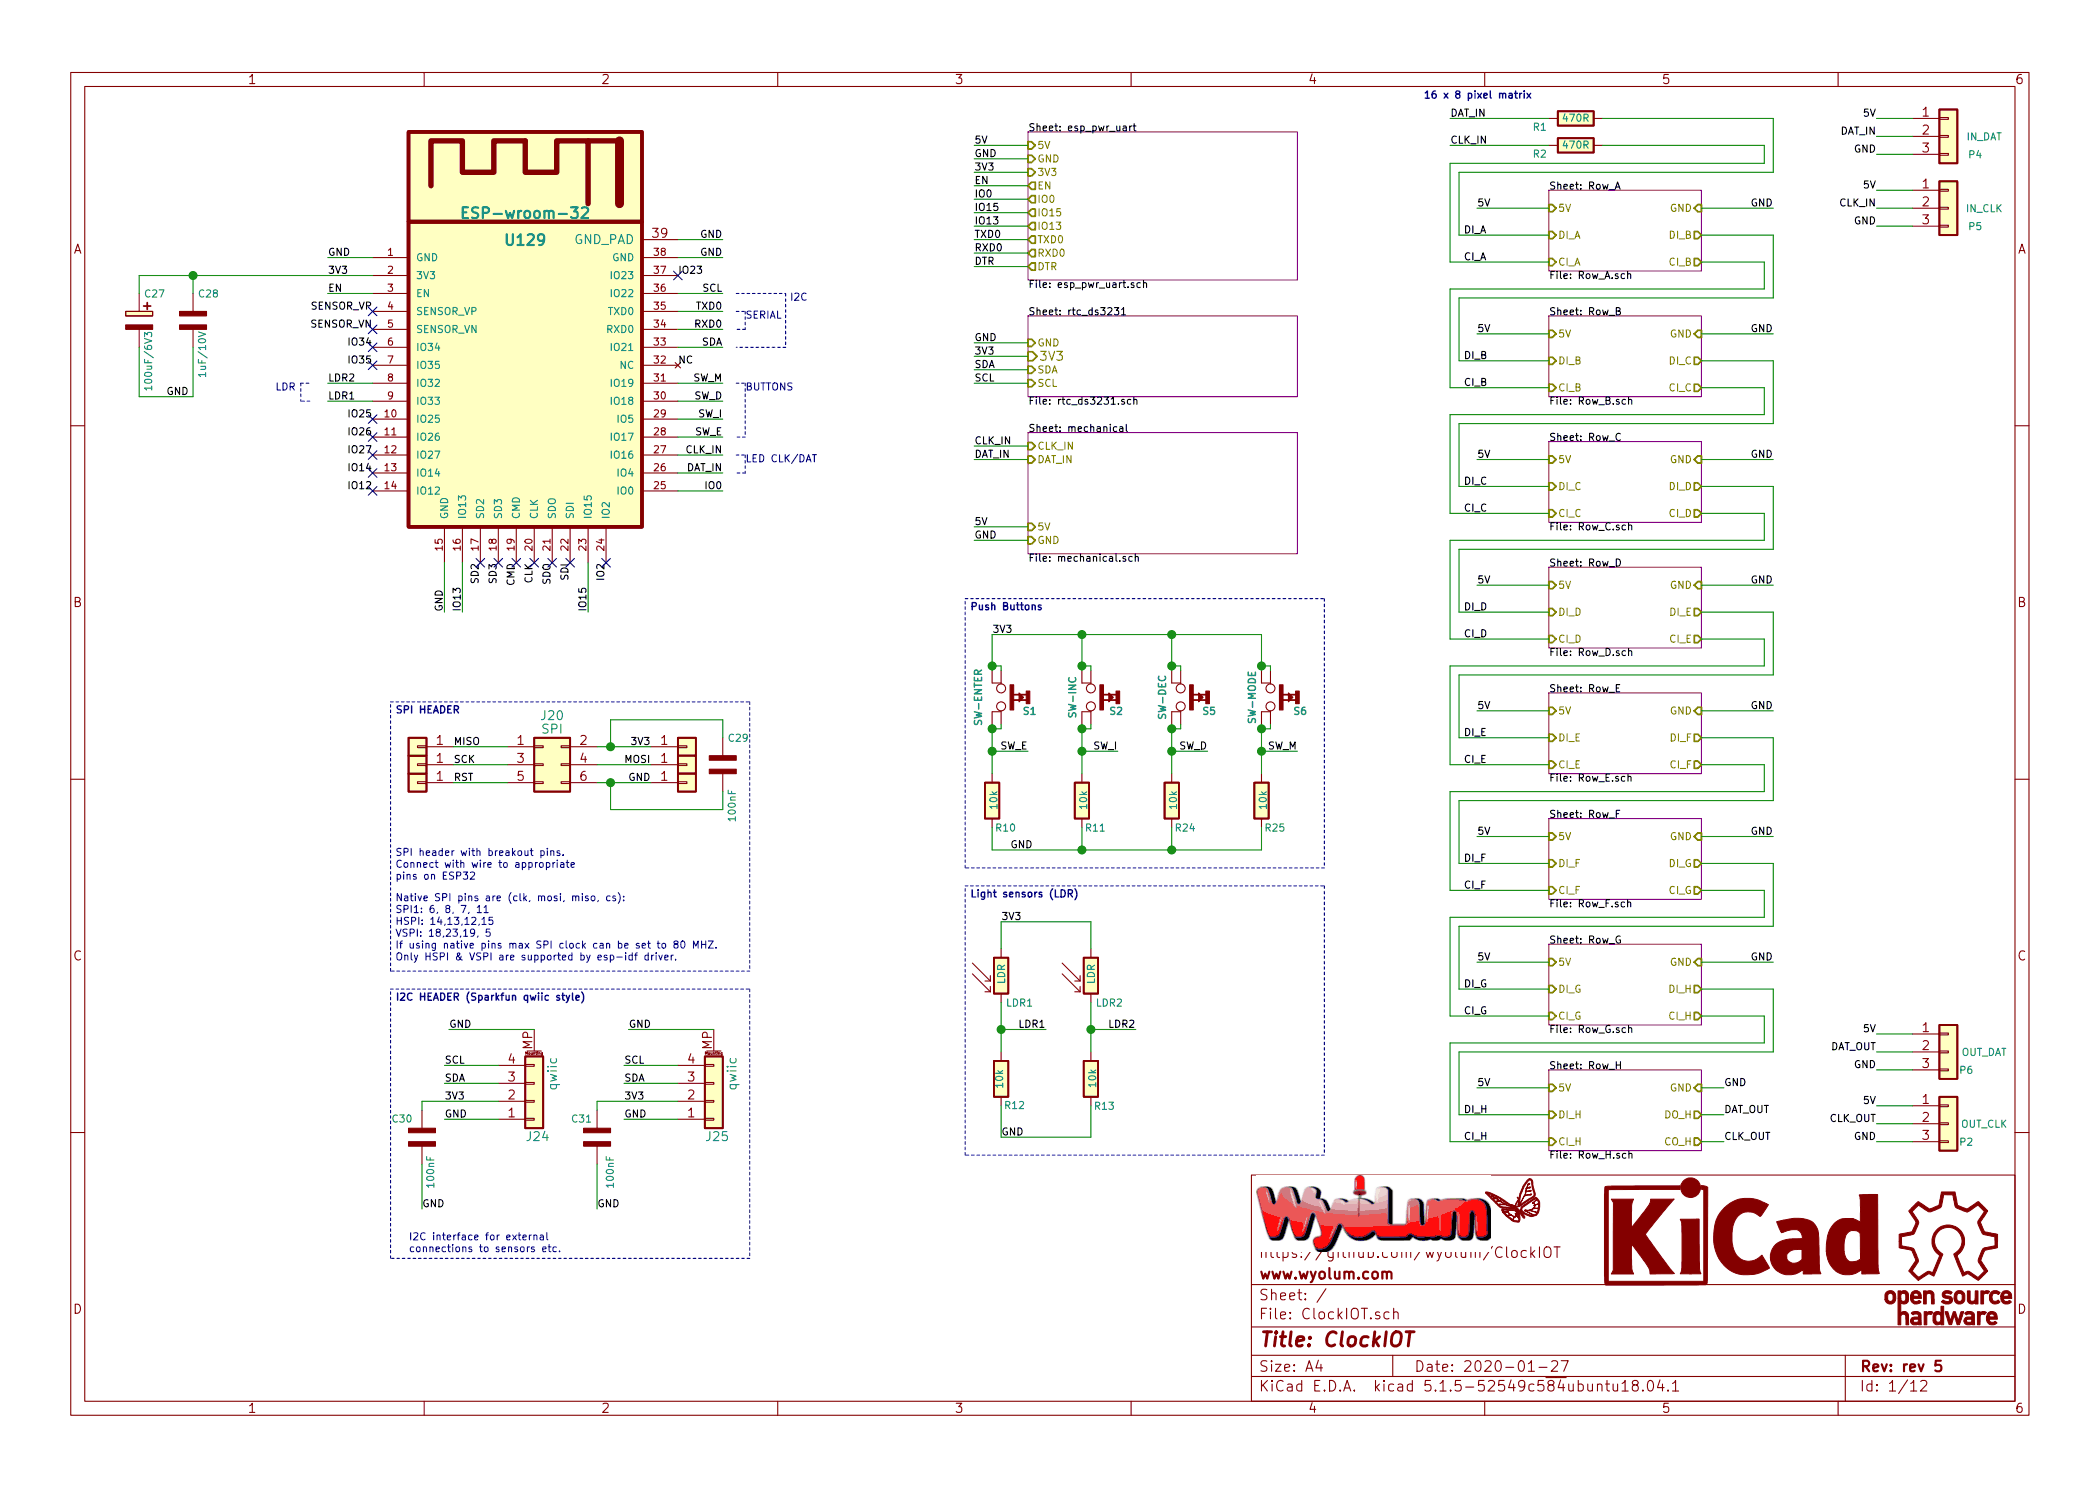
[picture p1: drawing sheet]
EESchema Schematic File Version 4
EELAYER 30 0
EELAYER END
$Descr A4 11693 8268
encoding utf-8
Sheet 1 12
Title "ClockIOT"
Date "2020-01-27"
Rev "rev 5"
Comp "www.wyolum.com"
Comment1 "https://github.com/wyolum/ClockIOT"
Comment2 ""
Comment3 ""
Comment4 ""
$EndDescr
$Sheet
S 8625 1050 850  450 
U 511688A7
F0 "Row_A" 40
F1 "Row_A.sch" 40
F2 "GND" I R 9475 1150 40 
F3 "DI_A" I L 8625 1300 40 
F4 "5V" I L 8625 1150 40 
F5 "CI_A" I L 8625 1450 40 
F6 "CI_B" O R 9475 1450 40 
F7 "DI_B" O R 9475 1300 40 
$EndSheet
Text Label 8225 1150 0    40   ~ 0
5V
Text Label 9875 1150 2    40   ~ 0
GND
$Sheet
S 8625 1750 850  450 
U 54253F7B
F0 "Row_B" 40
F1 "Row_B.sch" 40
F2 "GND" I R 9475 1850 40 
F3 "DI_B" I L 8625 2000 40 
F4 "5V" I L 8625 1850 40 
F5 "CI_B" I L 8625 2150 40 
F6 "CI_C" O R 9475 2150 40 
F7 "DI_C" O R 9475 2000 40 
$EndSheet
$Sheet
S 8625 2450 850  450 
U 542543F1
F0 "Row_C" 40
F1 "Row_C.sch" 40
F2 "GND" I R 9475 2550 40 
F3 "DI_C" I L 8625 2700 40 
F4 "5V" I L 8625 2550 40 
F5 "CI_C" I L 8625 2850 40 
F6 "CI_D" O R 9475 2850 40 
F7 "DI_D" O R 9475 2700 40 
$EndSheet
$Sheet
S 8625 3150 850  450 
U 542543F9
F0 "Row_D" 40
F1 "Row_D.sch" 40
F2 "GND" I R 9475 3250 40 
F3 "DI_D" I L 8625 3400 40 
F4 "5V" I L 8625 3250 40 
F5 "CI_D" I L 8625 3550 40 
F6 "CI_E" O R 9475 3550 40 
F7 "DI_E" O R 9475 3400 40 
$EndSheet
$Sheet
S 8625 3850 850  450 
U 54254DD3
F0 "Row_E" 40
F1 "Row_E.sch" 40
F2 "GND" I R 9475 3950 40 
F3 "DI_E" I L 8625 4100 40 
F4 "5V" I L 8625 3950 40 
F5 "CI_E" I L 8625 4250 40 
F6 "CI_F" O R 9475 4250 40 
F7 "DI_F" O R 9475 4100 40 
$EndSheet
$Sheet
S 8625 4550 850  450 
U 54254DE3
F0 "Row_F" 40
F1 "Row_F.sch" 40
F2 "GND" I R 9475 4650 40 
F3 "DI_F" I L 8625 4800 40 
F4 "5V" I L 8625 4650 40 
F5 "CI_F" I L 8625 4950 40 
F6 "CI_G" O R 9475 4950 40 
F7 "DI_G" O R 9475 4800 40 
$EndSheet
$Sheet
S 8625 5250 850  450 
U 54254DF1
F0 "Row_G" 40
F1 "Row_G.sch" 40
F2 "GND" I R 9475 5350 40 
F3 "DI_G" I L 8625 5500 40 
F4 "5V" I L 8625 5350 40 
F5 "CI_G" I L 8625 5650 40 
F6 "CI_H" O R 9475 5650 40 
F7 "DI_H" O R 9475 5500 40 
$EndSheet
$Sheet
S 8625 5950 850  450 
U 54254DF9
F0 "Row_H" 40
F1 "Row_H.sch" 40
F2 "GND" I R 9475 6050 40 
F3 "DI_H" I L 8625 6200 40 
F4 "5V" I L 8625 6050 40 
F5 "CI_H" I L 8625 6350 40 
F6 "CO_H" O R 9475 6350 40 
F7 "DO_H" O R 9475 6200 40 
$EndSheet
Text Notes 7925 550  0    40   ~ 8
16 x 8 pixel matrix
Text Label 4025 1625 2    40   ~ 0
SCL
Text Label 4025 1925 2    40   ~ 0
SDA
Text Label 8150 1300 0    40   ~ 0
DI_A
$Comp
L ClockIOT:R R1
U 1 1
P 8775 650
F 0 "R1" V 8725 850 40  0000 C CNN
F 1 "470R" V 8775 650 40  0000 C CNN
F 2 "ClockIOT_libs:r_0805" V 8705 650 30  0001 C CNN
F 3 "" H 8775 650 30  0000 C CNN
	1    8775 650 
	0    -1   -1   0   
$EndComp
Text Label 8075 650  0    40   ~ 0
DAT_IN
Text Label 4025 2625 2    40   ~ 0
DAT_IN
Text Label 1825 2225 0    40   ~ 0
LDR1
Text Label 1825 2125 0    40   ~ 0
LDR2
Text Label 8225 1850 0    40   ~ 0
5V
Text Label 8225 6050 0    40   ~ 0
5V
Text Label 8225 2550 0    40   ~ 0
5V
Text Label 8225 3250 0    40   ~ 0
5V
Text Label 8225 3950 0    40   ~ 0
5V
Text Label 8225 4650 0    40   ~ 0
5V
Text Label 8225 5350 0    40   ~ 0
5V
Text Label 9875 1850 2    40   ~ 0
GND
Text Label 9600 6050 0    40   ~ 0
GND
Text Label 9875 2550 2    40   ~ 0
GND
Text Label 9875 3250 2    40   ~ 0
GND
Text Label 9875 3950 2    40   ~ 0
GND
Text Label 9875 4650 2    40   ~ 0
GND
Text Label 9875 5350 2    40   ~ 0
GND
$Comp
L ClockIOT:R R24
U 1 1
P 6525 4450
F 0 "R24" H 6600 4300 40  0000 C CNN
F 1 "10k" V 6532 4451 40  0000 C CNN
F 2 "ClockIOT_libs:r_0805" V 6455 4450 30  0001 C CNN
F 3 "" H 6525 4450 30  0000 C CNN
	1    6525 4450
	1    0    0    -1  
$EndComp
$Comp
L ClockIOT:R R25
U 1 1
P 7025 4450
F 0 "R25" H 7100 4300 40  0000 C CNN
F 1 "10k" V 7032 4451 40  0000 C CNN
F 2 "ClockIOT_libs:r_0805" V 6955 4450 30  0001 C CNN
F 3 "" H 7025 4450 30  0000 C CNN
	1    7025 4450
	1    0    0    -1  
$EndComp
Text Label 6725 4175 2    40   ~ 0
SW_D
Text Label 7225 4175 2    40   ~ 0
SW_M
Text Notes 5400 3400 0    40   ~ 8
Push Buttons
Wire Wire Line
	8625 650  8075 650 
Wire Wire Line
	8225 1150 8625 1150
Wire Wire Line
	9875 1150 9475 1150
Wire Wire Line
	8225 1850 8625 1850
Wire Wire Line
	8125 2000 8625 2000
Wire Wire Line
	9875 1850 9475 1850
Wire Wire Line
	8225 3250 8625 3250
Wire Wire Line
	8125 3400 8625 3400
Wire Wire Line
	9875 3250 9475 3250
Wire Wire Line
	9475 3400 9875 3400
Wire Wire Line
	8225 2550 8625 2550
Wire Wire Line
	9875 2550 9475 2550
Wire Wire Line
	9475 2700 9875 2700
Wire Wire Line
	8225 3950 8625 3950
Wire Wire Line
	9875 3950 9475 3950
Wire Wire Line
	9475 4100 9875 4100
Wire Wire Line
	8225 4650 8625 4650
Wire Wire Line
	8125 4800 8625 4800
Wire Wire Line
	9875 4650 9475 4650
Wire Wire Line
	9475 4800 9875 4800
Wire Wire Line
	8225 6050 8625 6050
Wire Wire Line
	9475 6200 9600 6200
Wire Wire Line
	8225 5350 8625 5350
Wire Wire Line
	8125 5500 8625 5500
Wire Wire Line
	9875 5350 9475 5350
Wire Wire Line
	9475 1300 9875 1300
Wire Wire Line
	9875 1300 9875 1650
Wire Wire Line
	9875 1650 8125 1650
Wire Wire Line
	8125 1650 8125 2000
Wire Wire Line
	9475 2000 9875 2000
Wire Wire Line
	9875 2000 9875 2350
Wire Wire Line
	9875 2350 8125 2350
Wire Wire Line
	8125 2350 8125 2700
Wire Wire Line
	8125 2700 8625 2700
Wire Wire Line
	9875 2700 9875 3050
Wire Wire Line
	9875 3050 8125 3050
Wire Wire Line
	8125 3050 8125 3400
Wire Wire Line
	9875 3400 9875 3750
Wire Wire Line
	8125 3750 8125 4100
Wire Wire Line
	9875 4100 9875 4450
Wire Wire Line
	9875 4450 8125 4450
Wire Wire Line
	8125 4450 8125 4800
Wire Wire Line
	9875 4800 9875 5150
Wire Wire Line
	9875 5150 8125 5150
Wire Wire Line
	8125 5150 8125 5500
Wire Wire Line
	9475 5500 9875 5500
Wire Wire Line
	9875 5500 9875 5850
Wire Wire Line
	8125 950  8125 1300
Wire Wire Line
	9875 950  8125 950 
Wire Wire Line
	8925 650  9875 650 
Wire Wire Line
	9875 650  9875 950 
Wire Wire Line
	8125 1300 8625 1300
Wire Wire Line
	9875 3750 8125 3750
Wire Wire Line
	8125 4100 8625 4100
Wire Wire Line
	6525 4025 6525 4050
Wire Wire Line
	7025 4025 7025 4050
Wire Wire Line
	6525 4175 6725 4175
Connection ~ 6525 4175
Wire Wire Line
	7025 4175 7225 4175
Connection ~ 7025 4175
Wire Wire Line
	7025 4725 7025 4600
Wire Wire Line
	5525 4725 6025 4725
Wire Wire Line
	6525 4725 6525 4600
Wire Wire Line
	6525 3525 6525 3700
Wire Wire Line
	5525 3525 6025 3525
Wire Wire Line
	7025 3525 7025 3700
$Comp
L ClockIOT:R R12
U 1 1
P 5575 6000
F 0 "R12" H 5500 6150 40  0000 C CNN
F 1 "10k" V 5582 6001 40  0000 C CNN
F 2 "ClockIOT_libs:r_0805" V 5505 6000 30  0001 C CNN
F 3 "" H 5575 6000 30  0000 C CNN
	1    5575 6000
	-1   0    0    1   
$EndComp
Text Label 5825 5725 2    40   ~ 0
LDR1
Text Label 5575 6325 0    40   ~ 0
GND
Wire Wire Line
	5575 5125 5575 5275
Wire Wire Line
	5575 5575 5575 5725
Wire Wire Line
	5575 6150 5575 6325
Wire Wire Line
	5575 5725 5825 5725
Connection ~ 5575 5725
Wire Wire Line
	5575 5125 6075 5125
Wire Wire Line
	5575 6325 6075 6325
$Comp
L ClockIOT:R R13
U 1 1
P 6075 6000
F 0 "R13" H 6150 5850 40  0000 C CNN
F 1 "10k" V 6082 6001 40  0000 C CNN
F 2 "ClockIOT_libs:r_0805" V 6005 6000 30  0001 C CNN
F 3 "" H 6075 6000 30  0000 C CNN
	1    6075 6000
	1    0    0    -1  
$EndComp
Text Label 6325 5725 2    40   ~ 0
LDR2
Wire Wire Line
	6075 5125 6075 5275
Wire Wire Line
	6075 5575 6075 5725
Wire Wire Line
	6075 6325 6075 6150
Wire Wire Line
	6075 5725 6325 5725
Connection ~ 6075 5725
Text Notes 5400 5000 0    40   ~ 8
Light sensors (LDR)
$Comp
L ClockIOT:ESP-wroom-32 U129
U 1 1
P 2925 2925
F 0 "U129" H 2925 4525 60  0000 C CNB
F 1 "ESP-wroom-32" H 2925 4675 60  0000 C CNB
F 2 "ClockIOT_libs:esp_wroom_32" H 2925 2925 60  0001 C CNN
F 3 "" H 2925 2925 60  0001 C CNN
F 4 "mfr_pn" H 2925 2925 60  0001 C CNN "manf#"
	1    2925 2925
	1    0    0    -1  
$EndComp
Wire Wire Line
	9875 5850 8125 5850
Wire Wire Line
	8125 5850 8125 6200
Wire Wire Line
	8125 6200 8625 6200
Wire Wire Line
	9475 1450 9825 1450
Wire Wire Line
	9825 1450 9825 1600
Wire Wire Line
	9825 1600 8075 1600
Wire Wire Line
	8075 1600 8075 2150
Wire Wire Line
	8075 2150 8625 2150
Wire Wire Line
	9475 2150 9825 2150
Wire Wire Line
	9825 2150 9825 2300
Wire Wire Line
	9825 2300 8075 2300
Wire Wire Line
	8075 2300 8075 2850
Wire Wire Line
	8075 2850 8625 2850
Wire Wire Line
	9475 2850 9825 2850
Wire Wire Line
	9825 2850 9825 3000
Wire Wire Line
	9825 3000 8075 3000
Wire Wire Line
	8075 3000 8075 3550
Wire Wire Line
	8075 3550 8625 3550
Wire Wire Line
	9475 4250 9825 4250
Wire Wire Line
	9825 4250 9825 4400
Wire Wire Line
	9825 4400 8075 4400
Wire Wire Line
	8075 4400 8075 4950
Wire Wire Line
	8075 4950 8625 4950
Wire Wire Line
	9475 3550 9825 3550
Wire Wire Line
	9825 3550 9825 3700
Wire Wire Line
	9825 3700 8075 3700
Wire Wire Line
	8075 3700 8075 4250
Wire Wire Line
	8075 4250 8625 4250
Wire Wire Line
	9475 4950 9825 4950
Wire Wire Line
	9825 4950 9825 5100
Wire Wire Line
	9825 5100 8075 5100
Wire Wire Line
	8075 5100 8075 5650
Wire Wire Line
	8075 5650 8625 5650
Wire Wire Line
	9475 5650 9825 5650
Wire Wire Line
	9825 5650 9825 5800
Wire Wire Line
	9825 5800 8075 5800
Wire Wire Line
	8075 5800 8075 6350
Wire Wire Line
	8075 6350 8625 6350
Wire Wire Line
	9475 6350 9600 6350
Text Label 9600 6200 0    40   ~ 0
DAT_OUT
Text Label 9600 6350 0    40   ~ 0
CLK_OUT
$Comp
L ClockIOT:R R2
U 1 1
P 8775 800
F 0 "R2" V 8725 1000 40  0000 C CNN
F 1 "470R" V 8775 800 40  0000 C CNN
F 2 "ClockIOT_libs:r_0805" V 8705 800 30  0001 C CNN
F 3 "" H 8775 800 30  0000 C CNN
	1    8775 800 
	0    -1   -1   0   
$EndComp
Wire Wire Line
	8925 800  9825 800 
Wire Wire Line
	9825 800  9825 900 
Wire Wire Line
	9825 900  8075 900 
Wire Wire Line
	8075 900  8075 1450
Wire Wire Line
	8075 1450 8625 1450
Wire Wire Line
	8625 800  8075 800 
Text Label 8075 800  0    40   ~ 0
CLK_IN
Text Label 8150 1450 0    40   ~ 0
CI_A
Text Label 8150 2000 0    40   ~ 0
DI_B
Text Label 8150 2150 0    40   ~ 0
CI_B
Text Label 8150 2700 0    40   ~ 0
DI_C
Text Label 8150 2850 0    40   ~ 0
CI_C
Text Label 8150 3400 0    40   ~ 0
DI_D
Text Label 8150 3550 0    40   ~ 0
CI_D
Text Label 8150 4100 0    40   ~ 0
DI_E
Text Label 8150 4250 0    40   ~ 0
CI_E
Text Label 8150 4800 0    40   ~ 0
DI_F
Text Label 8150 4950 0    40   ~ 0
CI_F
Text Label 8150 5500 0    40   ~ 0
DI_G
Text Label 8150 5650 0    40   ~ 0
CI_G
Text Label 8150 6200 0    40   ~ 0
DI_H
Text Label 8150 6350 0    40   ~ 0
CI_H
$Sheet
S 5725 2400 1500 675 
U 5A47432D
F0 "mechanical" 40
F1 "mechanical.sch" 40
F2 "CLK_IN" I L 5725 2475 40 
F3 "DAT_IN" I L 5725 2550 40 
F4 "5V" I L 5725 2925 40 
F5 "GND" I L 5725 3000 40 
$EndSheet
$Sheet
S 5725 1750 1500 450 
U 5A447BD8
F0 "rtc_ds3231" 40
F1 "rtc_ds3231.sch" 40
F2 "GND" I L 5725 1900 40 
F3 "SDA" I L 5725 2050 40 
F4 "SCL" I L 5725 2125 40 
F5 "3V3" I L 5725 1975 50 
$EndSheet
Wire Wire Line
	5425 1900 5725 1900
Wire Wire Line
	5425 2050 5725 2050
Wire Wire Line
	5725 2125 5425 2125
Text Label 5425 1900 0    40   ~ 0
GND
Text Label 5425 2050 0    40   ~ 0
SDA
Text Label 5425 2125 0    40   ~ 0
SCL
$Sheet
S 5725 725  1500 825 
U 5A452227
F0 "esp_pwr_uart" 40
F1 "esp_pwr_uart.sch" 40
F2 "GND" I L 5725 875 40 
F3 "5V" I L 5725 800 40 
F4 "3V3" I L 5725 950 40 
F5 "EN" O L 5725 1025 40 
F6 "IO0" O L 5725 1100 40 
F7 "IO15" O L 5725 1175 40 
F8 "IO13" O L 5725 1250 40 
F9 "TXD0" O L 5725 1325 40 
F10 "RXD0" O L 5725 1400 40 
F11 "DTR" O L 5725 1475 40 
$EndSheet
Wire Wire Line
	5425 800  5725 800 
Wire Wire Line
	5725 875  5425 875 
Wire Wire Line
	5425 950  5725 950 
Text Label 5425 800  0    40   ~ 0
5V
Text Label 5425 875  0    40   ~ 0
GND
Text Label 5425 950  0    40   ~ 0
3V3
Wire Wire Line
	2075 1425 1825 1425
Wire Wire Line
	2075 1625 1825 1625
Wire Wire Line
	2075 2125 1825 2125
Wire Wire Line
	1825 2225 2075 2225
Wire Wire Line
	4025 1425 3775 1425
Wire Wire Line
	3775 1725 4025 1725
Wire Wire Line
	4025 1825 3775 1825
Wire Wire Line
	4025 2125 3775 2125
Wire Wire Line
	3775 2225 4025 2225
Wire Wire Line
	4025 2325 3775 2325
Wire Wire Line
	3775 2425 4025 2425
Wire Wire Line
	4025 2525 3775 2525
Wire Wire Line
	3775 2625 4025 2625
Wire Wire Line
	4025 2725 3775 2725
Wire Wire Line
	2475 3125 2475 3400
Wire Wire Line
	2575 3400 2575 3125
Wire Wire Line
	3275 3125 3275 3400
Text Label 1825 1425 0    40   ~ 0
GND
Text Label 1825 1525 0    40   ~ 0
3V3
Text Label 2475 3400 1    40   ~ 0
GND
Text Label 4025 1425 2    40   ~ 0
GND
$Comp
L ClockIOT:LDR03 LDR1
U 1 1
P 5575 5425
F 0 "LDR1" H 5600 5275 40  0000 L CNN
F 1 "LDR" V 5575 5375 40  0000 L CNN
F 2 "ClockIOT_libs:r_0805_ldr_2" V 5750 5425 50  0001 C CNN
F 3 "" H 5575 5375 50  0000 C CNN
	1    5575 5425
	1    0    0    -1  
$EndComp
$Comp
L ClockIOT:LDR03 LDR2
U 1 1
P 6075 5425
F 0 "LDR2" H 6100 5275 40  0000 L CNN
F 1 "LDR" V 6075 5375 40  0000 L CNN
F 2 "ClockIOT_libs:r_0805_ldr_2" V 6250 5425 50  0001 C CNN
F 3 "" H 6075 5375 50  0000 C CNN
	1    6075 5425
	1    0    0    -1  
$EndComp
$Comp
L ClockIOT:SW-SPST-M S5
U 1 1
P 6575 3875
F 0 "S5" V 6650 4075 40  0000 R CNB
F 1 "SW-DEC" H 6575 3775 40  0000 C CNB
F 2 "ClockIOT_libs:SW_SMD_311020004" H 6575 3875 60  0001 C CNN
F 3 "" H 6575 3875 60  0000 C CNN
	1    6575 3875
	0    1    1    0   
$EndComp
$Comp
L ClockIOT:SW-SPST-M S6
U 1 1
P 7075 3875
F 0 "S6" V 7150 4000 40  0000 L CNB
F 1 "SW-MODE" H 7075 3775 40  0000 C CNB
F 2 "ClockIOT_libs:SW_SMD_311020004" H 7075 3875 60  0001 C CNN
F 3 "" H 7075 3875 60  0000 C CNN
	1    7075 3875
	0    1    1    0   
$EndComp
Wire Wire Line
	6575 4025 6575 4050
Wire Wire Line
	6575 4050 6525 4050
Connection ~ 6525 4050
Wire Wire Line
	7075 4025 7075 4050
Wire Wire Line
	7075 4050 7025 4050
Connection ~ 7025 4050
Wire Wire Line
	7075 3725 7075 3700
Wire Wire Line
	7075 3700 7025 3700
Connection ~ 7025 3700
Wire Wire Line
	6575 3725 6575 3700
Wire Wire Line
	6575 3700 6525 3700
Connection ~ 6525 3700
Text Label 1825 1625 0    40   ~ 0
EN
Text Label 4025 1725 2    40   ~ 0
TXD0
Text Label 4025 1825 2    40   ~ 0
RXD0
Text Label 3275 3400 1    40   ~ 0
IO15
Text Label 2575 3400 1    40   ~ 0
IO13
Text Label 4025 2725 2    40   ~ 0
IO0
Wire Wire Line
	5725 1025 5425 1025
Wire Wire Line
	5425 1100 5725 1100
Wire Wire Line
	5725 1175 5425 1175
Wire Wire Line
	5425 1250 5725 1250
Wire Wire Line
	5725 1325 5425 1325
Wire Wire Line
	5425 1400 5725 1400
Wire Wire Line
	5425 1475 5725 1475
Text Label 5425 1025 0    40   ~ 0
EN
Text Label 5425 1100 0    40   ~ 0
IO0
Text Label 5425 1175 0    40   ~ 0
IO15
Text Label 5425 1250 0    40   ~ 0
IO13
Text Label 5425 1325 0    40   ~ 0
TXD0
Text Label 5425 1400 0    40   ~ 0
RXD0
Text Label 5425 1475 0    40   ~ 0
DTR
Text Label 4025 2525 2    40   ~ 0
CLK_IN
$Comp
L ClockIOT:R R10
U 1 1
P 5525 4450
F 0 "R10" H 5600 4300 40  0000 C CNN
F 1 "10k" V 5532 4451 40  0000 C CNN
F 2 "ClockIOT_libs:r_0805" V 5455 4450 30  0001 C CNN
F 3 "" H 5525 4450 30  0000 C CNN
	1    5525 4450
	1    0    0    -1  
$EndComp
$Comp
L ClockIOT:R R11
U 1 1
P 6025 4450
F 0 "R11" H 6100 4300 40  0000 C CNN
F 1 "10k" V 6032 4451 40  0000 C CNN
F 2 "ClockIOT_libs:r_0805" V 5955 4450 30  0001 C CNN
F 3 "" H 6025 4450 30  0000 C CNN
	1    6025 4450
	1    0    0    -1  
$EndComp
Text Label 5625 4725 0    40   ~ 0
GND
Text Label 5725 4175 2    40   ~ 0
SW_E
Text Label 6225 4175 2    40   ~ 0
SW_I
Wire Wire Line
	5525 4025 5525 4050
Wire Wire Line
	6025 4025 6025 4050
Wire Wire Line
	5525 4175 5725 4175
Connection ~ 5525 4175
Wire Wire Line
	6025 4175 6225 4175
Connection ~ 6025 4175
Wire Wire Line
	6025 4600 6025 4725
Wire Wire Line
	5525 4725 5525 4600
Wire Wire Line
	5525 3525 5525 3700
Wire Wire Line
	6025 3525 6025 3700
$Comp
L ClockIOT:SW-SPST-M S1
U 1 1
P 5575 3875
F 0 "S1" V 5650 4075 40  0000 R CNB
F 1 "SW-ENTER" H 5575 3750 40  0000 C CNB
F 2 "ClockIOT_libs:SW_SMD_311020004" H 5575 3875 60  0001 C CNN
F 3 "" H 5575 3875 60  0000 C CNN
	1    5575 3875
	0    1    1    0   
$EndComp
$Comp
L ClockIOT:SW-SPST-M S2
U 1 1
P 6075 3875
F 0 "S2" V 6150 3975 40  0000 L CNB
F 1 "SW-INC" H 6075 3775 40  0000 C CNB
F 2 "ClockIOT_libs:SW_SMD_311020004" H 6075 3875 60  0001 C CNN
F 3 "" H 6075 3875 60  0000 C CNN
	1    6075 3875
	0    1    1    0   
$EndComp
Wire Wire Line
	5575 4025 5575 4050
Wire Wire Line
	5575 4050 5525 4050
Connection ~ 5525 4050
Wire Wire Line
	6075 4025 6075 4050
Wire Wire Line
	6075 4050 6025 4050
Connection ~ 6025 4050
Wire Wire Line
	6075 3725 6075 3700
Wire Wire Line
	6075 3700 6025 3700
Connection ~ 6025 3700
Wire Wire Line
	5575 3725 5575 3700
Wire Wire Line
	5575 3700 5525 3700
Connection ~ 5525 3700
Connection ~ 6525 3525
Connection ~ 6025 3525
Connection ~ 6525 4725
Connection ~ 6025 4725
Text Label 4025 2425 2    40   ~ 0
SW_E
Text Label 4025 2325 2    40   ~ 0
SW_I
Text Label 4025 2225 2    40   ~ 0
SW_D
Text Label 4025 2125 2    40   ~ 0
SW_M
Wire Notes Line
	4100 2125 4150 2125
Wire Notes Line
	4150 2125 4150 2425
Wire Notes Line
	4150 2425 4100 2425
Wire Notes Line
	4100 2525 4150 2525
Wire Notes Line
	4150 2525 4150 2625
Wire Notes Line
	4150 2625 4100 2625
Text Notes 4150 2175 0    40   ~ 0
BUTTONS
Text Notes 4150 2575 0    40   ~ 0
LED CLK/DAT
Text Notes 4500 1675 2    40   ~ 0
I2C
Wire Notes Line
	4100 1725 4150 1725
Wire Notes Line
	4150 1725 4150 1825
Wire Notes Line
	4150 1825 4100 1825
Text Notes 4150 1775 0    40   ~ 0
SERIAL
Wire Notes Line
	1725 2225 1675 2225
Wire Notes Line
	1675 2125 1725 2125
Text Notes 1650 2175 2    40   ~ 0
LDR
$Comp
L ClockIOT:C_POL C27
U 1 1
P 775 1775
F 0 "C27" H 800 1925 40  0000 L CNN
F 1 "100uF/6V3" V 825 1375 40  0000 L CNN
F 2 "ClockIOT_libs:c_2917" H 775 1775 60  0001 C CNN
F 3 "" H 775 1775 60  0000 C CNN
	1    775  1775
	1    0    0    -1  
$EndComp
$Comp
L ClockIOT:C_NP C28
U 1 1
P 1075 1775
F 0 "C28" H 1100 1925 40  0000 L CNN
F 1 "1uF/10V" V 1125 1450 40  0000 L CNN
F 2 "ClockIOT_libs:c_0805" H 1075 1775 60  0001 C CNN
F 3 "" H 1075 1775 60  0000 C CNN
	1    1075 1775
	1    0    0    -1  
$EndComp
Wire Wire Line
	775  1525 775  1625
Wire Wire Line
	775  1525 1075 1525
Wire Wire Line
	1075 1525 1075 1625
Connection ~ 1075 1525
Wire Wire Line
	775  1925 775  2200
Wire Wire Line
	775  2200 1075 2200
Wire Wire Line
	1075 2200 1075 1925
Text Label 925  2200 0    40   ~ 0
GND
NoConn ~ 2075 1725
NoConn ~ 2075 1825
NoConn ~ 3375 3125
NoConn ~ 3175 3125
NoConn ~ 3075 3125
NoConn ~ 2975 3125
NoConn ~ 2875 3125
NoConn ~ 2775 3125
NoConn ~ 2675 3125
NoConn ~ 3775 1525
NoConn ~ 2075 1925
Wire Wire Line
	3775 1325 4025 1325
Text Label 4025 1325 2    40   ~ 0
GND
Wire Wire Line
	6525 4175 6525 4300
Wire Wire Line
	7025 4175 7025 4300
Wire Wire Line
	5575 5725 5575 5850
Wire Wire Line
	6075 5725 6075 5850
Wire Wire Line
	6525 4050 6525 4175
Wire Wire Line
	7025 4050 7025 4175
Wire Wire Line
	7025 3700 7025 3725
Wire Wire Line
	6525 3700 6525 3725
Wire Wire Line
	5525 4175 5525 4300
Wire Wire Line
	6025 4175 6025 4300
Wire Wire Line
	5525 4050 5525 4175
Wire Wire Line
	6025 4050 6025 4175
Wire Wire Line
	6025 3700 6025 3725
Wire Wire Line
	5525 3700 5525 3725
Wire Wire Line
	6525 3525 7025 3525
Wire Wire Line
	6025 3525 6525 3525
Wire Wire Line
	6525 4725 7025 4725
Wire Wire Line
	6025 4725 6525 4725
Wire Wire Line
	1075 1525 2075 1525
Wire Wire Line
	5725 2475 5425 2475
Wire Wire Line
	5425 2550 5725 2550
Wire Wire Line
	5725 2925 5425 2925
Wire Wire Line
	5425 3000 5725 3000
Text Label 5425 2475 0    40   ~ 0
CLK_IN
Text Label 5425 2550 0    40   ~ 0
DAT_IN
Text Label 5425 2925 0    40   ~ 0
5V
Text Label 5425 3000 0    40   ~ 0
GND
$Comp
L ClockIOT:LOGO_WL G1
U 1 1
P 8450 6700
F 0 "G1" H 8450 6564 60  0001 C CNN
F 1 "LOGO_WL" H 8450 6836 60  0001 C CNN
F 2 "ClockIOT_libs:Logo-WL3" H 8450 6700 60  0001 C CNN
F 3 "" H 8450 6700 60  0001 C CNN
F 4 "Value" H 8450 6700 50  0001 C CNN "manf#"
	1    8450 6700
	1    0    0    -1  
$EndComp
$Comp
L ClockIOT:OSHW G3
U 1 1
P 10850 7000
F 0 "G3" H 10850 6950 40  0001 C CNN
F 1 "OSHW" H 10850 7100 40  0001 C CNN
F 2 "ClockIOT_libs:OSHW_6mm" H 10850 7000 60  0001 C CNN
F 3 "" H 10850 7000 60  0000 C CNN
F 4 "Value" H 10850 7000 50  0001 C CNN "manf#"
	1    10850 7000
	1    0    0    -1  
$EndComp
$Comp
L ClockIOT:KiCad G2
U 1 1
P 9700 6850
F 0 "G2" H 9700 6582 60  0001 C CNN
F 1 "KiCad" H 9700 7118 60  0001 C CNN
F 2 "ClockIOT_libs:KiCad-Logo2_6mm_SilkScreen" H 9700 6850 60  0001 C CNN
F 3 "" H 9700 6850 60  0001 C CNN
F 4 "Value" H 9700 6850 50  0001 C CNN "manf#"
	1    9700 6850
	1    0    0    -1  
$EndComp
NoConn ~ 2075 2525
Text Label 2075 1725 2    40   ~ 0
SENSOR_VP
Text Label 2075 1825 2    40   ~ 0
SENSOR_VN
Text Label 2075 2525 2    40   ~ 0
IO27
Text Label 2675 3125 3    40   ~ 0
SD2
Text Label 2775 3125 3    40   ~ 0
SD3
Text Label 2875 3125 3    40   ~ 0
CMD
Text Label 2975 3125 3    40   ~ 0
CLK
Text Label 3075 3125 3    40   ~ 0
SDO
Text Label 3175 3125 3    40   ~ 0
SDI
Text Label 3375 3125 3    40   ~ 0
IO2
Text Label 3775 1525 0    40   ~ 0
IO23
NoConn ~ 2075 2025
Text Label 3775 2025 0    40   ~ 0
NC
Wire Wire Line
	5725 1975 5425 1975
Text Label 5425 1975 0    40   ~ 0
3V3
Text Notes 2200 5350 0    40   ~ 0
Native SPI pins are (clk, mosi, miso, cs):\nSPI1: 6, 8, 7, 11\nHSPI: 14,13,12,15\nVSPI: 18,23,19, 5\nIf using native pins max SPI clock can be set to 80 MHZ.\nOnly HSPI & VSPI are supported by esp-idf driver.
$Comp
L ClockIOT:Conn_02x03_Odd_Even J20
U 1 1
P 3025 4250
F 0 "J20" H 3075 4525 50  0000 C CNN
F 1 "SPI" H 3075 4450 50  0000 C CNN
F 2 "ClockIOT_libs:Header_ISP" H 3025 4250 50  0001 C CNN
F 3 "~" H 3025 4250 50  0001 C CNN
	1    3025 4250
	1    0    0    -1  
$EndComp
Wire Wire Line
	2825 4150 2525 4150
Wire Wire Line
	2525 4250 2825 4250
Wire Wire Line
	2825 4350 2525 4350
Wire Wire Line
	3325 4350 3400 4350
Wire Wire Line
	3625 4250 3325 4250
Wire Wire Line
	3325 4150 3400 4150
Text Label 2525 4150 0    40   ~ 0
MISO
Text Label 3625 4150 2    40   ~ 0
3V3
Text Label 3625 4250 2    40   ~ 0
MOSI
Text Label 3625 4350 2    40   ~ 0
GND
Text Label 2525 4250 0    40   ~ 0
SCK
Text Label 2525 4350 0    40   ~ 0
RST
NoConn ~ 2075 2625
Text Label 2075 2625 2    40   ~ 0
IO14
Text Label 2075 2725 2    40   ~ 0
IO12
NoConn ~ 2075 2725
$Comp
L ClockIOT:Conn_01x01 J17
U 1 1
P 2325 4150
F 0 "J17" H 2225 4000 50  0001 C CNN
F 1 "MISO" H 2225 4000 50  0001 C CNN
F 2 "ClockIOT_libs:BreakOutPad" H 2325 4150 50  0001 C CNN
F 3 "~" H 2325 4150 50  0001 C CNN
	1    2325 4150
	-1   0    0    1   
$EndComp
$Comp
L ClockIOT:Conn_01x01 J19
U 1 1
P 2325 4250
F 0 "J19" H 2225 4100 50  0001 C CNN
F 1 "SCK" H 2225 4100 50  0001 C CNN
F 2 "ClockIOT_libs:BreakOutPad" H 2325 4250 50  0001 C CNN
F 3 "~" H 2325 4250 50  0001 C CNN
F 4 "mfr_pn" H 2325 4250 50  0001 C CNN "manf#"
	1    2325 4250
	-1   0    0    1   
$EndComp
$Comp
L ClockIOT:Conn_01x01 J22
U 1 1
P 2325 4350
F 0 "J22" H 2225 4200 50  0001 C CNN
F 1 "RST" H 2225 4200 50  0001 C CNN
F 2 "ClockIOT_libs:BreakOutPad" H 2325 4350 50  0001 C CNN
F 3 "~" H 2325 4350 50  0001 C CNN
F 4 "mfr_pn" H 2325 4350 50  0001 C CNN "manf#"
	1    2325 4350
	-1   0    0    1   
$EndComp
$Comp
L ClockIOT:Conn_01x01 J23
U 1 1
P 3825 4350
F 0 "J23" H 3725 4200 50  0001 C CNN
F 1 "GND" H 3725 4200 50  0001 C CNN
F 2 "ClockIOT_libs:BreakOutPad" H 3825 4350 50  0001 C CNN
F 3 "~" H 3825 4350 50  0001 C CNN
F 4 "mfr_pn" H 3825 4350 50  0001 C CNN "manf#"
	1    3825 4350
	1    0    0    -1  
$EndComp
$Comp
L ClockIOT:Conn_01x01 J21
U 1 1
P 3825 4250
F 0 "J21" H 3725 4100 50  0001 C CNN
F 1 "MOSI" H 3725 4100 50  0001 C CNN
F 2 "ClockIOT_libs:BreakOutPad" H 3825 4250 50  0001 C CNN
F 3 "~" H 3825 4250 50  0001 C CNN
F 4 "mfr_pn" H 3825 4250 50  0001 C CNN "manf#"
	1    3825 4250
	1    0    0    -1  
$EndComp
$Comp
L ClockIOT:Conn_01x01 J18
U 1 1
P 3825 4150
F 0 "J18" H 3725 4000 50  0001 C CNN
F 1 "3V3" H 3725 4000 50  0001 C CNN
F 2 "ClockIOT_libs:BreakOutPad" H 3825 4150 50  0001 C CNN
F 3 "~" H 3825 4150 50  0001 C CNN
F 4 "mfr_pn" H 3825 4150 50  0001 C CNN "manf#"
	1    3825 4150
	1    0    0    -1  
$EndComp
Text Notes 2200 4900 0    40   ~ 0
SPI header with breakout pins.\nConnect with wire to appropriate\npins on ESP32
Wire Notes Line
	5375 3325 7375 3325
Wire Notes Line
	7375 3325 7375 4825
Wire Notes Line
	7375 4825 5375 4825
Wire Notes Line
	5375 4825 5375 3325
Wire Notes Line
	7375 4925 7375 6425
Wire Notes Line
	7375 6425 5375 6425
Wire Notes Line
	5375 6425 5375 4925
Wire Notes Line
	5375 4925 7375 4925
Text Label 2475 6025 0    40   ~ 0
SDA
Text Label 2475 5925 0    40   ~ 0
SCL
Text Label 2475 6125 0    40   ~ 0
3V3
Text Label 2475 6225 0    40   ~ 0
GND
$Comp
L ClockIOT:Conn_01x04_MountingPin J25
U 1 1
P 3975 6125
F 0 "J25" H 3925 6325 50  0000 L CNN
F 1 "qwiic" V 4075 5875 50  0000 L CNN
F 2 "ClockIOT_libs:JST_SH_SM04B-SRSS-TB_1x04-1MP_P1.00mm_Horizontal" H 3975 6125 50  0001 C CNN
F 3 "~" H 3975 6125 50  0001 C CNN
	1    3975 6125
	1    0    0    1   
$EndComp
Text Label 3475 6025 0    40   ~ 0
SDA
Text Label 3475 5925 0    40   ~ 0
SCL
Text Label 3475 6125 0    40   ~ 0
3V3
Text Label 3475 6225 0    40   ~ 0
GND
Wire Wire Line
	3775 5925 3475 5925
Wire Wire Line
	3475 6025 3775 6025
Wire Wire Line
	3475 6225 3775 6225
Text Notes 2275 6975 0    40   ~ 0
I2C interface for external\nconnections to sensors etc.\n
Wire Notes Line
	2175 3900 4175 3900
Wire Notes Line
	4175 3900 4175 5400
Wire Notes Line
	4175 5400 2175 5400
Wire Notes Line
	2175 5400 2175 3900
Text Notes 2200 3975 0    40   ~ 8
SPI HEADER
Wire Notes Line
	2175 5500 4175 5500
Wire Notes Line
	4175 5500 4175 7000
Wire Notes Line
	4175 7000 2175 7000
Wire Notes Line
	2175 7000 2175 5500
Text Notes 2200 5575 0    40   ~ 8
I2C HEADER (Sparkfun qwiic style)
$Comp
L ClockIOT:C_NP C29
U 1 1
P 4025 4250
F 0 "C29" H 4050 4400 40  0000 L CNN
F 1 "100nF" V 4075 3925 40  0000 L CNN
F 2 "ClockIOT_libs:c_0805" H 4025 4250 60  0001 C CNN
F 3 "" H 4025 4250 60  0000 C CNN
	1    4025 4250
	1    0    0    -1  
$EndComp
$Comp
L ClockIOT:C_NP C31
U 1 1
P 3325 6325
F 0 "C31" H 3350 6225 40  0000 L CNN
F 1 "100nF" V 3250 6425 40  0000 L CNN
F 2 "ClockIOT_libs:c_0805" H 3325 6325 60  0001 C CNN
F 3 "" H 3325 6325 60  0000 C CNN
	1    3325 6325
	-1   0    0    1   
$EndComp
$Comp
L ClockIOT:C_NP C30
U 1 1
P 2350 6325
F 0 "C30" H 2400 6225 40  0000 L CNN
F 1 "100nF" V 2300 6425 40  0000 L CNN
F 2 "ClockIOT_libs:c_0805" H 2350 6325 60  0001 C CNN
F 3 "" H 2350 6325 60  0000 C CNN
	1    2350 6325
	-1   0    0    1   
$EndComp
Wire Wire Line
	3325 6125 3325 6175
Wire Wire Line
	3325 6125 3775 6125
Wire Wire Line
	2350 6125 2350 6175
Wire Wire Line
	2350 6475 2350 6725
Wire Wire Line
	3325 6725 3325 6475
Text Label 3325 6725 0    40   ~ 0
GND
Text Label 2350 6725 0    40   ~ 0
GND
Wire Wire Line
	4025 4100 4025 4000
Wire Wire Line
	4025 4000 3400 4000
Wire Wire Line
	3400 4000 3400 4150
Connection ~ 3400 4150
Wire Wire Line
	3400 4150 3625 4150
Wire Wire Line
	3400 4350 3400 4500
Wire Wire Line
	3400 4500 4025 4500
Wire Wire Line
	4025 4500 4025 4400
Connection ~ 3400 4350
Wire Wire Line
	3400 4350 3625 4350
Text Label 2075 1925 2    40   ~ 0
IO34
Text Label 2075 2025 2    40   ~ 0
IO35
Wire Wire Line
	4025 1625 3775 1625
Wire Wire Line
	3775 1925 4025 1925
Wire Notes Line
	4100 1625 4375 1625
Wire Notes Line
	4375 1625 4375 1925
Wire Notes Line
	4375 1925 4100 1925
Text Label 5525 3525 0    40   ~ 0
3V3
Text Label 5575 5125 0    40   ~ 0
3V3
Wire Notes Line
	1675 2125 1675 2225
NoConn ~ 2075 2325
NoConn ~ 2075 2425
Text Label 2075 2325 2    40   ~ 0
IO25
Text Label 2075 2425 2    40   ~ 0
IO26
$Comp
L ClockIOT:Conn_01x03 P2
U 1 1
P 10850 6250
F 0 "P2" H 10950 6150 40  0000 C CNN
F 1 "OUT_CLK" H 11050 6250 40  0000 C CNN
F 2 "ClockIOT_libs:PinSocket_1x03_P2.54mm_Horizontal" H 10850 6250 50  0001 C CNN
F 3 "~" H 10850 6250 50  0001 C CNN
	1    10850 6250
	1    0    0    -1  
$EndComp
Wire Wire Line
	9475 6050 9600 6050
Text Label 10450 850  2    40   ~ 0
GND
Text Label 10450 750  2    40   ~ 0
DAT_IN
$Comp
L ClockIOT:Conn_01x03 P5
U 1 1
P 10850 1150
F 0 "P5" H 11000 1050 40  0000 C CNN
F 1 "IN_CLK" H 11050 1150 40  0000 C CNN
F 2 "ClockIOT_libs:PinSocket_1x03_P2.54mm_Horizontal" H 10850 1150 50  0001 C CNN
F 3 "~" H 10850 1150 50  0001 C CNN
	1    10850 1150
	1    0    0    -1  
$EndComp
Text Label 10450 1250 2    40   ~ 0
GND
Text Label 10450 1150 2    40   ~ 0
CLK_IN
Wire Wire Line
	10650 1050 10450 1050
Wire Wire Line
	10650 1150 10450 1150
Wire Wire Line
	10650 1250 10450 1250
$Comp
L ClockIOT:Conn_01x03 P4
U 1 1
P 10850 750
F 0 "P4" H 11000 650 40  0000 C CNN
F 1 "IN_DAT" H 11050 750 40  0000 C CNN
F 2 "ClockIOT_libs:PinSocket_1x03_P2.54mm_Horizontal" H 10850 750 50  0001 C CNN
F 3 "~" H 10850 750 50  0001 C CNN
	1    10850 750 
	1    0    0    -1  
$EndComp
Wire Wire Line
	10650 650  10450 650 
Wire Wire Line
	10650 750  10450 750 
Wire Wire Line
	10650 850  10450 850 
Text Label 10450 650  2    40   ~ 0
5V
Text Label 10450 1050 2    40   ~ 0
5V
$Comp
L ClockIOT:Conn_01x03 P6
U 1 1
P 10850 5850
F 0 "P6" H 10950 5750 40  0000 C CNN
F 1 "OUT_DAT" H 11050 5850 40  0000 C CNN
F 2 "ClockIOT_libs:PinSocket_1x03_P2.54mm_Horizontal" H 10850 5850 50  0001 C CNN
F 3 "~" H 10850 5850 50  0001 C CNN
	1    10850 5850
	1    0    0    -1  
$EndComp
Text Label 10450 5950 2    40   ~ 0
GND
Text Label 10450 5850 2    40   ~ 0
DAT_OUT
Text Label 10450 6350 2    40   ~ 0
GND
Text Label 10450 6250 2    40   ~ 0
CLK_OUT
Wire Wire Line
	10650 6150 10450 6150
Wire Wire Line
	10650 6250 10450 6250
Wire Wire Line
	10650 6350 10450 6350
Wire Wire Line
	10650 5750 10450 5750
Wire Wire Line
	10650 5850 10450 5850
Wire Wire Line
	10650 5950 10450 5950
Text Label 10450 5750 2    40   ~ 0
5V
Text Label 10450 6150 2    40   ~ 0
5V
Wire Wire Line
	2475 6225 2775 6225
Wire Wire Line
	2350 6125 2775 6125
Wire Wire Line
	2475 6025 2775 6025
Wire Wire Line
	2775 5925 2475 5925
$Comp
L ClockIOT:Conn_01x04_MountingPin J24
U 1 1
P 2975 6125
F 0 "J24" H 2925 6325 50  0000 L CNN
F 1 "qwiic" V 3075 5875 50  0000 L CNN
F 2 "ClockIOT_libs:JST_SH_SM04B-SRSS-TB_1x04-1MP_P1.00mm_Horizontal" H 2975 6125 50  0001 C CNN
F 3 "~" H 2975 6125 50  0001 C CNN
	1    2975 6125
	1    0    0    1   
$EndComp
Wire Wire Line
	2975 5725 2500 5725
Wire Wire Line
	3975 5725 3500 5725
Text Label 3500 5725 0    40   ~ 0
GND
Text Label 2500 5725 0    40   ~ 0
GND
$EndSCHEMATC
